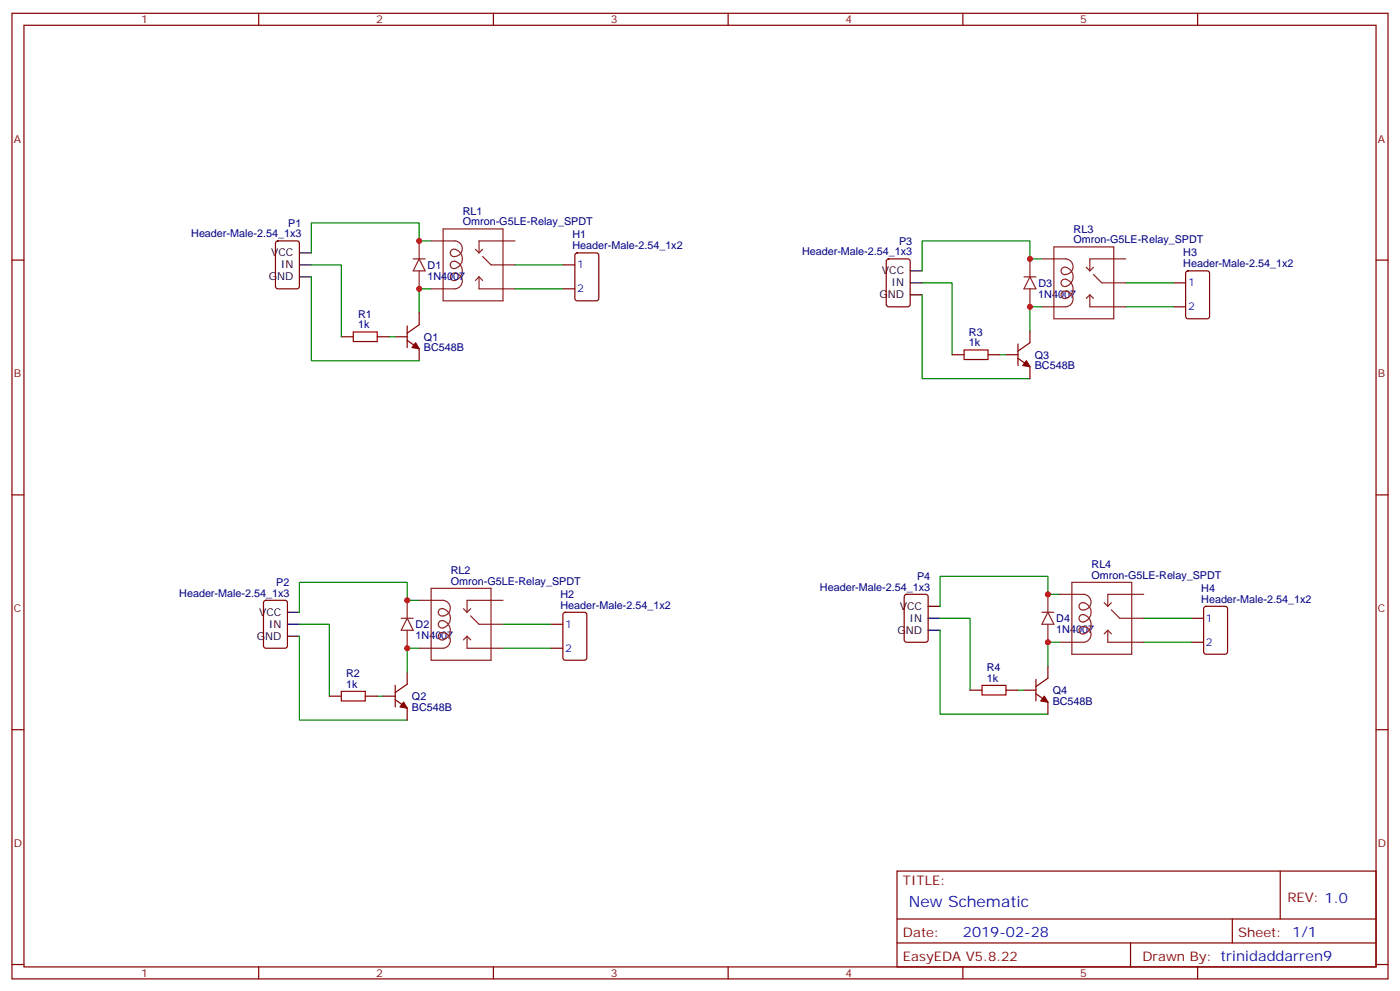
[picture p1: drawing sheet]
<svg xmlns="http://www.w3.org/2000/svg" width="412mm" height="292mm" viewBox="0 0 412 292" stroke-linecap="round" stroke-linejoin="round" font-family="sans-serif">
<g fill="none" stroke="#870000" stroke-width=".35">
<path d="M3.5 3.9h405.4v284.4h-405.4zM7.1 7.4h398.2v277.3h-398.2zM76.2 3.9v3.5M145.3 3.9v3.5M214.5 3.9v3.5M283.6 3.9v3.5M352.8 3.9v3.5M3.5 76.6h3.6M81.4 71.2l.4-.3h5.7l.6 .5 .1 12.9-.5 .7-5.9 .1-.6-.5-.1-13zM165.8 78h3.5M169.6 74.7l.4-.2h5.7l.6 .4 .1 13-.5 .6-5.9 .1-.6-.5-.1-12.9zM261.3 76.4l.5-.2h5.6l.7 .5v12.9l-.5 .7h-5.8l-.7-.4v-13z"/>
<path d="M349.5 80l.5-.2h5.6l.7 .4v13l-.5 .6-5.8 .1-.7-.5-.1-12.9zM405.3 76.6h3.6M100.5 99.2h3.6M111.1 99.2h3.6M116.4 99.2h3.5M119.9 96v6.3M123.5 92.1v3.5l-3.6 2.5M165.8 85.1h3.5M303.4 97.4v3.5l-3.5 2.5M345.7 83.3h3.5M345.7 90.3h3.5M119.9 100.2l3.6 2.5v3.5"/>
<path d="M280.5 104.5h3.5M291 104.5h3.6M296.3 104.5h3.6M299.9 105.5l3.5 2.5v3.5M299.9 101.3v6.3M3.5 145.7h3.6M405.3 145.7h3.6M77.8 177l.5-.2h5.7l.6 .4 .1 13-.5 .6-5.9 .1-.6-.5-.1-12.9zM266.6 175.2l.5-.2h5.6l.6 .4 .1 13-.5 .7h-5.8l-.7-.4-.1-13zM354.8 178.7l.4-.2h5.7l.6 .5 .1 12.9-.5 .7-5.9 .1-.6-.5-.1-13zM119.9 197.9v3.6l-3.5 2.4M162.3 183.8h3.5"/>
<path d="M162.3 190.9h3.5M166 180.5l.5-.2h5.7l.6 .4 .1 13-.5 .7h-5.9l-.6-.4-.1-13zM308.7 196.2v3.5l-3.5 2.5M351 182.1h3.5M351 189.1h3.5M3.5 214.9h3.6M97 205h3.5M107.6 205h3.5M112.9 205h3.5M116.4 206.1l3.5 2.4v3.6M116.4 201.8v6.4M285.8 203.2h3.5"/>
<path d="M296.3 203.2h3.6M301.6 203.2h3.6M305.2 204.3l3.5 2.5v3.5M305.2 200.1v6.3M405.3 214.9h3.6M264.2 256.5h141.1v28.2h-141.1zM377.1 256.5v14.1M264.2 270.6h141.1M264.2 277.7h141.1M333 277.7v7M363 270.6v7.1M3.5 284h3.6"/>
<path d="M76.2 284.7v3.6M145.3 284.7v3.6M214.5 284.7v3.6M283.6 284.7v3.6M352.8 284.7v3.6M405.3 284h3.6"/>
</g>
<g fill="none" stroke="#8c2424" stroke-width=".35">
<path d="M121.7 76.2h3.5M123.5 76.2l1.7 3.6h-3.5zM123.5 70.9v5.3M123.5 79.8v5.3M127 70.9h7.1a2.29 2.29 0 0 1 2 2.8 2.29 2.29 0 0 1-3 1.7 1.14 1.14 0 0 1-.2-1.6 1.14 1.14 0 0 1 1.6-.2 2.86 2.86 0 0 1 1.6 3.2 2.86 2.86 0 0 1-2.7 2.3 1.13 1.13 0 0 1-.6-1.7 1.13 1.13 0 0 1 1.7-.3 2.87 2.87 0 0 1 1.6 3.2 2.87 2.87 0 0 1-2.7 2.3 1.1 1.1 0 0 1-.7-1.4 1.1 1.1 0 0 1 1.4-.7 2.3 2.3 0 0 1 2.1 2.3 2.3 2.3 0 0 1-2.1 2.3h-7.1M130.5 67.4h17.7v21.2h-17.7zM140.1 73.4l1 1.1M142.2 75.5l2.4 2.5h7.1M142.2 73.4l-1.1 1.1M151.7 70.9h-10.6v3.6M303.4 76.2v5.3M306.9 76.2h7.1a2.29 2.29 0 0 1 2 2.8 2.29 2.29 0 0 1-3 1.7 1.14 1.14 0 0 1-.2-1.7 1.14 1.14 0 0 1 1.6-.1 2.86 2.86 0 0 1 1.7 3.2 2.86 2.86 0 0 1-2.8 2.2 1.13 1.13 0 0 1-.6-1.6 1.13 1.13 0 0 1 1.7-.3 2.87 2.87 0 0 1 1.6 3.2 2.87 2.87 0 0 1-2.7 2.3 1.1 1.1 0 0 1-.7-1.4 1.1 1.1 0 0 1 1.4-.7 2.3 2.3 0 0 1 2.1 2.3 2.3 2.3 0 0 1-2.1 2.2h-7.1"/>
<path d="M310.4 72.7h17.7v21.2h-17.7zM320 78.7l1 1.1M322.1 78.7l-1.1 1.1M331.6 76.2h-10.6v3.6M141.1 81.5v3.6h10.6M141.1 81.5l1.1 1.1M141.1 81.5l-1 1.1M301.6 81.5h3.6M303.4 81.5l1.8 3.6h-3.6zM303.4 85.1v5.2M321 86.8v3.5h10.6M321 86.8l1.1 1.1"/>
<path d="M321 86.8l-1 1.1M322.1 80.8l2.5 2.5h7M119.9 176.8v5.3M123.5 176.8h7a2.29 2.29 0 0 1 2.1 2.7 2.29 2.29 0 0 1-3 1.7 1.14 1.14 0 0 1-.2-1.6 1.14 1.14 0 0 1 1.6-.2 2.86 2.86 0 0 1 1.6 3.2 2.86 2.86 0 0 1-2.7 2.3 1.13 1.13 0 0 1-.6-1.6 1.13 1.13 0 0 1 1.7-.3 2.87 2.87 0 0 1 1.6 3.1 2.87 2.87 0 0 1-2.7 2.3 1.1 1.1 0 0 1-.7-1.4 1.1 1.1 0 0 1 1.3-.7 2.3 2.3 0 0 1 2.1 2.3 2.3 2.3 0 0 1-2.1 2.3h-7M127 173.2h17.6v21.2h-17.6zM136.5 179.2l1.1 1.1M138.6 179.2l-1 1.1M148.2 176.8h-10.6v3.5M308.7 175v5.3M312.2 175h7.1a2.29 2.29 0 0 1 2 2.8 2.29 2.29 0 0 1-3 1.6 1.14 1.14 0 0 1-.2-1.6 1.14 1.14 0 0 1 1.6-.1 2.86 2.86 0 0 1 1.7 3.1 2.86 2.86 0 0 1-2.8 2.3 1.13 1.13 0 0 1-.6-1.6 1.13 1.13 0 0 1 1.7-.3 2.87 2.87 0 0 1 1.6 3.2 2.87 2.87 0 0 1-2.7 2.3 1.1 1.1 0 0 1-.7-1.4 1.1 1.1 0 0 1 1.4-.8 2.3 2.3 0 0 1 2.1 2.3 2.3 2.3 0 0 1-2.1 2.3h-7.1M315.7 171.5h17.7v21.2h-17.7zM325.3 177.5l1 1"/>
<path d="M327.4 179.6l2.4 2.5h7.1M327.4 177.5l-1.1 1M336.9 175h-10.6v3.5M118.2 182.1h3.5M119.9 182.1l1.8 3.5h-3.5zM119.9 185.6v5.3M137.6 187.4v3.5h10.6M137.6 187.4l1 1M137.6 187.4l-1.1 1M138.6 181.4l2.5 2.4h7.1M306.9 180.3h3.5M308.7 180.3l1.7 3.5h-3.5z"/>
<path d="M308.7 183.8v5.3M326.3 185.6v3.5h10.6M326.3 185.6l1.1 1.1M326.3 185.6l-1 1.1"/>
</g>
<g fill="none" stroke="#008700" stroke-width=".35">
<path d="M91.7 78h8.8v21.2M127 70.9h-3.5v-5.2h-31.8v8.8M151.7 78h14.1M306.9 76.2h-3.5v-5.3h-31.8v8.9M91.7 81.5v24.7h31.8M114.7 99.2h1.7M127 85.1h-3.5v7M151.7 85.1h14.1M271.6 86.8v24.7h31.8M271.6 83.3h8.9v21.2M306.9 90.3h-3.5v7.1M331.6 90.3h14.1"/>
<path d="M331.6 83.3h14.1M294.6 104.5h1.7M123.5 176.8h-3.6v-5.3h-31.7v8.8M312.2 175h-3.5v-5.3h-31.8v8.8M88.2 187.4v24.7h31.7M88.2 183.8h8.8v21.2M123.5 190.9h-3.6v7M148.2 190.9h14.1M148.2 183.8h14.1M276.9 185.6v24.7h31.8M276.9 182.1h8.9v21.1M312.2 189.1h-3.5v7.1"/>
<path d="M336.9 189.1h14.1M336.9 182.1h14.1M111.1 205h1.8M299.9 203.2h1.7"/>
</g>
<g fill="#870000" stroke="#870000" stroke-width=".35">
<path d="M122.4 100.9l1.1 1.8-2.1-.4z"/>
<path d="M118.9 206.8l1 1.7-2.1-.3z"/>
<path d="M302.3 106.2l1.1 1.8-2.1-.4z"/>
<path d="M307.6 205l1.1 1.8-2.1-.4z"/>
</g>
<path d="M88.2 74.5h3.5M88.2 78h3.5M268.1 79.8h3.5M88.2 81.5h3.5M268.1 86.8h3.5M268.1 83.3h3.5M273.4 178.5h3.5M84.7 187.4h3.5M84.7 180.3h3.5M84.7 183.8h3.5M273.4 185.6h3.5M273.4 182.1h3.5" fill="none" stroke="#000" stroke-width=".35"/>
<path d="M104.1 97.8h7v2.8h-7zM284 103h7v2.9h-7zM100.5 203.6h7.1v2.8h-7.1zM289.3 201.8h7v2.8h-7z" fill="none" stroke="#a10000" stroke-width=".35"/>
<g fill="#c00">
<circle cx="123.5" cy="70.9" r=".88"/>
<circle cx="123.5" cy="85.1" r=".88"/>
<circle cx="119.9" cy="190.9" r=".88"/>
<circle cx="119.9" cy="176.8" r=".88"/>
<circle cx="303.4" cy="90.3" r=".88"/>
<circle cx="303.4" cy="76.2" r=".88"/>
<circle cx="308.7" cy="189.1" r=".88"/>
<circle cx="308.7" cy="175" r=".88"/>
</g>
<text font-size="4.6" fill="#00f" x="267.8" y="267.1">New Schematic</text>
<text font-size="4.2" fill="#00f" x="283.6" y="275.9">2019-02-28</text>
<g font-size="3.9" fill="#800">
<text x="266" y="260.7">TITLE:</text>
<text x="379.2" y="265.7">REV: 1.0</text>
<text x="266" y="275.9">Date:</text>
<text x="364.8" y="275.9">Sheet: 1/1</text>
<text x="266" y="283">EasyEDA V5.8.22</text>
<text x="336.5" y="283">Drawn By: trinidaddarren9</text>
</g>
<g font-size="3.2" fill="#800">
<text x="41.6" y="6.9">1</text>
<text x="110.8" y="6.9">2</text>
<text x="179.9" y="6.9">3</text>
<text x="249.1" y="6.9">4</text>
<text x="318.2" y="6.9">5</text>
<text x="4.1" y="42">A</text>
<text x="405.9" y="42">A</text>
<text x="4.1" y="111.2">B</text>
<text x="405.9" y="111.2">B</text>
<text x="4.1" y="180.3">C</text>
<text x="405.9" y="180.3">C</text>
<text x="4.1" y="249.4">D</text>
<text x="405.9" y="249.4">D</text>
<text x="41.6" y="287.7">1</text>
<text x="110.8" y="287.7">2</text>
<text x="179.9" y="287.7">3</text>
<text x="249.1" y="287.7">4</text>
<text x="318.2" y="287.7">5</text>
</g>
<g font-size="3.2" fill="#000080">
<text x="136.3" y="63.2">RL1</text>
<text x="56.3" y="69.9">Header-Male-2.54_1x3</text>
<text x="84.9" y="66.8">P1</text>
<text x="136.3" y="66.4">Omron-G5LE-Relay_SPDT</text>
<text x="168.6" y="70.2">H1</text>
<text x="316.2" y="71.6">Omron-G5LE-Relay_SPDT</text>
<text x="316.2" y="68.5">RL3</text>
<text x="168.6" y="73.4">Header-Male-2.54_1x2</text>
<text x="236.2" y="75.2">Header-Male-2.54_1x3</text>
<text x="264.8" y="72.1">P3</text>
<text x="348.6" y="75.5">H3</text>
<text x="125.9" y="82.3">1N4007</text>
<text x="125.9" y="79.1">D1</text>
<text x="348.6" y="78.7">Header-Male-2.54_1x2</text>
<text x="305.9" y="87.6">1N4007</text>
<text x="305.9" y="84.4">D3</text>
<text x="105.5" y="93.6">R1</text>
<text x="105.5" y="96.7">1k</text>
<text x="124.9" y="100.3">Q1</text>
<text x="285.4" y="102">1k</text>
<text x="285.4" y="98.9">R3</text>
<text x="124.9" y="103.5">BC548B</text>
<text x="304.8" y="105.6">Q3</text>
<text x="304.8" y="108.8">BC548B</text>
<text x="321.5" y="167.3">RL4</text>
<text x="81.4" y="172.6">P2</text>
<text x="132.8" y="172.2">Omron-G5LE-Relay_SPDT</text>
<text x="132.8" y="169">RL2</text>
<text x="241.5" y="174">Header-Male-2.54_1x3</text>
<text x="270.1" y="170.8">P4</text>
<text x="321.5" y="170.4">Omron-G5LE-Relay_SPDT</text>
<text x="52.8" y="175.7">Header-Male-2.54_1x3</text>
<text x="165.1" y="179.2">Header-Male-2.54_1x2</text>
<text x="165.1" y="176">H2</text>
<text x="353.8" y="177.5">Header-Male-2.54_1x2</text>
<text x="353.9" y="174.3">H4</text>
<text x="122.4" y="184.9">D2</text>
<text x="311.2" y="183.2">D4</text>
<text x="122.4" y="188.2">1N4007</text>
<text x="311.1" y="186.4">1N4007</text>
<text x="290.7" y="197.6">R4</text>
<text x="102" y="202.5">1k</text>
<text x="102" y="199.4">R2</text>
<text x="290.7" y="200.8">1k</text>
<text x="121.4" y="209.3">BC548B</text>
<text x="121.4" y="206.1">Q2</text>
<text x="310.1" y="207.6">BC548B</text>
<text x="310.1" y="204.4">Q4</text>
</g>
<g font-size="3.2">
<text x="79.8" y="75.5">VCC</text>
<text x="79.1" y="82.6">GND</text>
<text x="82.7" y="79.1">IN</text>
<text x="259.7" y="80.8">VCC</text>
<text x="259.1" y="87.9">GND</text>
<text x="262.6" y="84.3">IN</text>
<text x="265" y="179.6">VCC</text>
<text x="76.3" y="181.4">VCC</text>
<text x="79.2" y="184.9">IN</text>
<text x="267.9" y="183.1">IN</text>
<text x="75.6" y="188.4">GND</text>
<text x="264.4" y="186.7">GND</text>
</g>
<g font-size="3.2" fill="#00f">
<text x="170" y="79.1">1</text>
<text x="170" y="86.1">2</text>
<text x="350" y="84.3">1</text>
<text x="350" y="91.4">2</text>
<text x="166.5" y="184.9">1</text>
<text x="355.2" y="183.1">1</text>
<text x="166.5" y="191.9">2</text>
<text x="355.2" y="190.2">2</text>
</g>
</svg>
